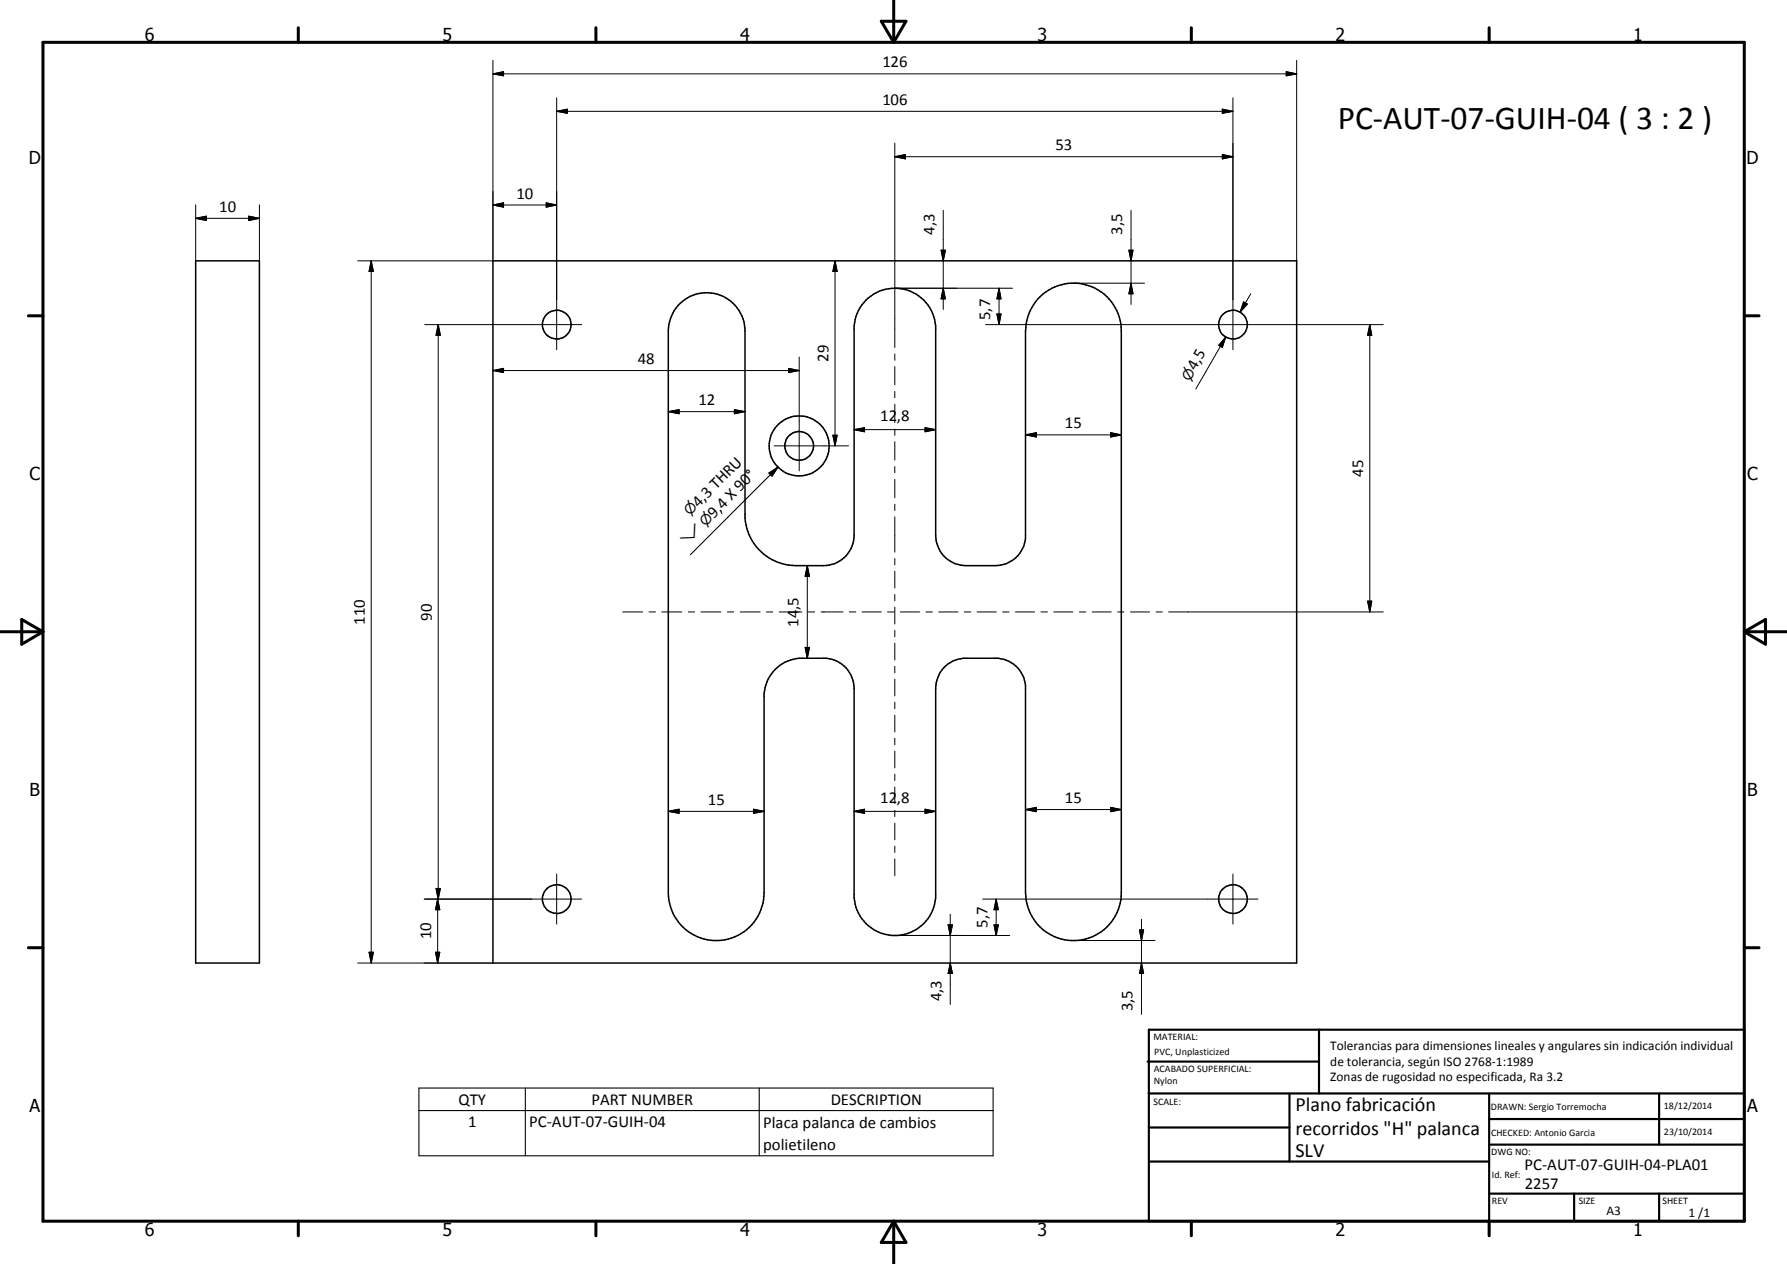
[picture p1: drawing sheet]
<svg xmlns="http://www.w3.org/2000/svg" width="420mm" height="297mm" viewBox="0 0 420 297" stroke-linecap="round" stroke-linejoin="round" font-family="sans-serif">
<g fill="none" stroke="#000" stroke-width=".35">
<path d="M46 61.3h15v165h-15zM115.9 61.3h189v165h-189zM159.4 71.8a9 9 0 0 1 9.9-2.4 9 9 0 0 1 5.9 8.4v43.9a12 12 0 0 0 11.9 11.2h6.6a7.1 7.1 0 0 0 7.1-7.1v-49.2a9.6 9.6 0 0 1 9.6-8.9 9.6 9.6 0 0 1 9.6 8.9v49.2a7.1 7.1 0 0 0 7.1 7.1h6.9a7.1 7.1 0 0 0 7.1-6.5v-48.6a11.3 11.3 0 0 1 11.3-11.3 11.3 11.3 0 0 1 11.2 11.3v132a11.3 11.3 0 0 1-11.2 11.2 11.3 11.3 0 0 1-11.3-11.2v-48.7a7.1 7.1 0 0 0-6.4-6.4h-8.2a7.1 7.1 0 0 0-6.5 7.1v49.2a9.6 9.6 0 0 1-9.6 8.9 9.6 9.6 0 0 1-9.6-8.9v-49.2a7.2 7.2 0 0 0-6.5-7.1h-6.4a9.1 9.1 0 0 0-8.2 8.2v46.9a11.3 11.3 0 0 1-11.3 11.2 11.3 11.3 0 0 1-11.3-11.2v-132a9.6 9.6 0 0 1 2.3-6z"/>
<circle cx="130.9" cy="76.3" r="3.4"/>
<circle cx="289.9" cy="76.3" r="3.4"/>
<circle cx="187.9" cy="104.8" r="7.1"/>
<circle cx="187.9" cy="104.8" r="3.4"/>
<circle cx="130.9" cy="211.3" r="3.4"/>
<circle cx="289.9" cy="211.3" r="3.4"/>
</g>
<g fill="none" stroke="#000" stroke-width=".71">
<path d="M10.1 9.9h400v277.1h-400zM70.1 6.5v3.4M140.1 6.5v3.4M207.2 5h5.8l-2.9 4.9zM210.1 0v9.9M280.1 6.5v3.4M350.1 6.5v3.4M6.7 74.2h3.4M410.1 74.2h3.5M.1 148.5h10M5.1 145.6l5 2.9-5 2.9zM410.1 148.5h10"/>
<path d="M410.1 148.5l5-2.9v5.8zM6.7 222.7h3.4M410.1 222.7h3.5M70.1 287v3.4M140.1 287v3.4M210.1 287v10M210.1 287l2.9 5h-5.8zM280.1 287v3.4M350.1 287v3.4"/>
</g>
<g fill="none" stroke="#000" stroke-width=".51">
<path d="M269.8 249.5h40.3M270.1 242h140v45h-140zM270.1 257h140M303.2 257v16M310.1 242v15M350.1 257v30M390.1 257v12M270.1 265h33.1M270.1 273h80M350.1 269h60M350.1 263h60M350.1 280.5h60"/>
<path d="M370.1 280.5v6.5M390.1 280.5v6.5"/>
</g>
<path d="M180.8 111.2l2.1-1.4-1.4 2.1zM182.9 109.8l-20.6 20.5M98.5 255.7h135v15.9h-135zM123.5 255.7v15.9M178.5 255.7v15.9M98.5 261h135" fill="none" stroke="#000" stroke-width=".25"/>
<g fill="none" stroke="#000" stroke-width=".24">
<path d="M115.9 17.4l2.5-.6v1zM115.9 17.4h189M115.9 14.2v47.1h-31.8M302.4 16.8l2.5 .6-2.5 .4zM304.9 14.2v47.1M130.9 26.2l2.5-.5v.9zM130.9 23v59.2M130.9 26.2h159M210.4 36.8l2.5-.5v1zM210.4 33.7v48M210.4 36.8h79.5M287.4 25.7l2.5 .5-2.5 .4z"/>
<path d="M287.4 36.3l2.5 .5-2.5 .5zM289.9 23v59.2M46 51.3l2.5-.5v1zM46 51.3h15M46 48.1v13.2M58.5 50.8l2.5 .5-2.5 .5zM61 48.1v13.2M115.9 48.2l2.5-.5v1zM115.9 48.2h15M128.4 47.7l2.5 .5-2.5 .5zM221.3 58.8h1l-.5 2.5zM221.8 49.4v23.3"/>
<path d="M265.4 58.8h1l-.5 2.5zM265.9 49.4v22.1M87.3 61.3l.5 2.5h-1zM87.3 61.3v165M99.9 76.3h36.9M103 76.3l.5 2.5h-1zM103 76.3v135M196.3 61.3l.5 2.5h-1zM196.3 61.3v43.5M210.4 67.7h27.7M221.8 67.7l.5 2.5h-1zM231.7 76.3h93.5"/>
<path d="M234.4 73.8h1l-.5 2.5zM234.9 67.7l.5 2.5h-1zM234.9 67.7v8.6M252.4 66.5h16.7M265.9 66.5l.5 2.5h-1zM288.2 79.2l-.8 2.4-.9-.4zM288.2 79.2l-1.2 2.2M288.2 79.2l-7 12.2M292.4 71l.9 .5-1.7 1.9zM294.1 69l-2.5 4.4M322.1 76.3l.4 2.5h-.9zM322.1 76.3v67.5"/>
<path d="M115.9 87.1l2.5-.5v.9zM115.9 87.1h72M157.1 96.7l2.6-.4v.9zM157.1 96.7h18.1M172.7 96.3l2.5 .4-2.5 .5zM185.4 86.6l2.5 .5-2.5 .4zM187.9 83.9v26.8M210.4 83.2v1.5M210.4 86.1v4.4M210.4 92v1.5M210.4 95v4.3M182 104.8h17.5"/>
<path d="M195.8 102.3h1l-.5 2.5zM200.8 101l2.5-.5v1zM200.8 101h19.2M210.4 100.8v1.5M210.4 103.8v4.3M210.4 109.6v1.5M210.4 112.6v4.4M210.4 118.5v1.5M217.5 100.5l2.5 .5-2.5 .5zM241.1 102.2l2.6-.5v1zM241.1 102.2h22.5M261.1 101.7l2.5 .5-2.5 .5z"/>
<path d="M189.8 132.9l.5 2.5h-1zM189.8 132.9v21.8M210.4 121.5v8.3M210.4 131.2v1.6M210.4 134.2v4M210.4 139.7v1.5M146.4 143.8h4.7M152.6 143.8h1.5M155.6 143.8h4.7M161.8 143.8h1.5M164.8 143.8h4.7M171 143.8h1.5"/>
<path d="M174 143.8h4.7M180.2 143.8h1.5M183.2 143.8h5.3M189.3 152.1h1l-.5 2.6zM190 143.8h1.5M193 143.8h5.2M199.7 143.8h1.5M202.7 143.8h4.5M208.7 143.8h1.5M210.4 142.7v3.9M210.4 148.1v1.5M210.4 151.1v4"/>
<path d="M210.4 156.6v1.5M210.4 159.6v3.9M211.7 143.8h4.5M217.7 143.8h1.5M220.7 143.8h4.5M226.7 143.8h1.5M229.7 143.8h4.6M235.7 143.8h1.6M238.7 143.8h4.6M244.8 143.8h1.5M247.8 143.8h4.5M253.8 143.8h1.5"/>
<path d="M256.8 143.8h4.5M262.8 143.8h1.5M265.8 143.8h4.5M271.8 143.8h1.5M274.8 143.8h50.4M321.6 141.3h.9l-.4 2.5zM210.4 165v1.5M210.4 168.1v3.9M210.4 173.5v1.5M210.4 176.5v4M157.1 190.7l2.6-.5v.9zM157.1 190.7h22.6"/>
<path d="M177.2 190.2l2.5 .5-2.5 .4zM200.8 190.7l2.5-.5v.9zM200.8 190.7h19.2M210.4 181.9v1.5M210.4 185v3.9M210.4 190.4v1.5M210.4 193.4v4M210.4 198.8v1.5M217.5 190.2l2.5 .5-2.5 .4zM241.1 190.2l2.6-.5v1.1zM241.1 190.2h22.5M261.1 189.7l2.5 .5-2.5 .6z"/>
<path d="M99.7 211.3h37.1M102.5 208.8h1l-.5 2.5zM102.9 211.3l.5 2.5h-1zM102.9 211.3v15M130.9 205.4v11.8M210.4 201.8v4M210.4 219.8h27M222.9 217.3h1l-.5 2.5zM223.4 214.8v21.3M231 211.3h64.8M233.7 217.3h1l-.5 2.5zM234.2 211.3l.5 2.5h-1z"/>
<path d="M234.2 211.3v8.5M267.9 218.5h1l-.5 2.5zM268.4 216v22.4M289.9 205.4v11.8M84.1 226.3h31.8M86.8 223.8h1l-.5 2.5zM102.4 223.8h1l-.5 2.5zM223.4 226.3l.5 2.5h-1zM252.4 221h19.2M268.4 226.3l.5 2.5h-1z"/>
</g>
<g fill="#000">
<path d="M115.9 17.4l2.5-.6v1zM302.4 16.8l2.5 .6-2.5 .4zM130.9 26.2l2.5-.5v.9zM210.4 36.8l2.5-.5v1zM287.4 25.7l2.5 .5-2.5 .4zM287.4 36.3l2.5 .5-2.5 .5zM46 51.3l2.5-.5v1zM58.5 50.8l2.5 .5-2.5 .5zM115.9 48.2l2.5-.5v1zM128.4 47.7l2.5 .5-2.5 .5zM221.3 58.8h1l-.5 2.5zM265.4 58.8h1l-.5 2.5z"/>
<path d="M87.3 61.3l.5 2.5h-1zM103 76.3l.5 2.5h-1zM196.3 61.3l.5 2.5h-1zM221.8 67.7l.5 2.5h-1zM234.4 73.8h1l-.5 2.5zM234.9 67.7l.5 2.5h-1zM265.9 66.5l.5 2.5h-1zM292.4 71l.9 .5-1.7 1.9zM322.1 76.3l.4 2.5h-.9zM115.9 87.1l2.5-.5v.9zM157.1 96.7l2.6-.4v.9zM172.7 96.3l2.5 .4-2.5 .5z"/>
<path d="M185.4 86.6l2.5 .5-2.5 .4zM288.2 79.2l-.8 2.4-.9-.4zM180.8 111.2l2.1-1.4-1.4 2.1zM195.8 102.3h1l-.5 2.5zM200.8 101l2.5-.5v1zM217.5 100.5l2.5 .5-2.5 .5zM241.1 102.2l2.6-.5v1zM261.1 101.7l2.5 .5-2.5 .5zM189.8 132.9l.5 2.5h-1zM189.3 152.1h1l-.5 2.6zM321.6 141.3h.9l-.4 2.5zM157.1 190.7l2.6-.5v.9z"/>
<path d="M177.2 190.2l2.5 .5-2.5 .4zM200.8 190.7l2.5-.5v.9zM217.5 190.2l2.5 .5-2.5 .4zM241.1 190.2l2.6-.5v1.1zM261.1 189.7l2.5 .5-2.5 .6zM102.5 208.8h1l-.5 2.5zM102.9 211.3l.5 2.5h-1zM222.9 217.3h1l-.5 2.5zM233.7 217.3h1l-.5 2.5zM234.2 211.3l.5 2.5h-1zM267.9 218.5h1l-.5 2.5zM86.8 223.8h1l-.5 2.5z"/>
<path d="M102.4 223.8h1l-.5 2.5zM223.4 226.3l.5 2.5h-1zM268.4 226.3l.5 2.5h-1z"/>
</g>
<text font-size="7.9" x="314.5" y="30.3">PC-AUT-07-GUIH-04 ( 3 : 2 )</text>
<g font-size="4.7">
<text x="304.6" y="261.2">Plano fabricación</text>
<text x="304.6" y="266.6">recorridos &quot;H&quot; palanca</text>
<text x="304.6" y="272">SLV</text>
</g>
<g font-size="4.2">
<text x="34" y="9.6">6</text>
<text x="104" y="9.6">5</text>
<text x="174" y="9.6">4</text>
<text x="244" y="9.6">3</text>
<text x="314" y="9.6">2</text>
<text x="384" y="9.6">1</text>
<text x="6.8" y="38.7">D</text>
<text x="410.6" y="38.7">D</text>
<text x="7" y="112.9">C</text>
<text x="410.8" y="112.9">C</text>
<text x="7" y="187.1">B</text>
<text x="410.8" y="187.1">B</text>
<text x="7" y="261.4">A</text>
<text x="410.8" y="261.4">A</text>
<text x="34" y="290.4">6</text>
<text x="104" y="290.4">5</text>
<text x="174" y="290.4">4</text>
<text x="244" y="290.4">3</text>
<text x="314" y="290.4">2</text>
<text x="384" y="290.4">1</text>
</g>
<g font-size="3.9">
<text x="207.5" y="15.8">126</text>
<text x="207.5" y="24.6">106</text>
<text x="248.1" y="35.3">53</text>
<text x="121.4" y="46.7">10</text>
<text x="51.6" y="49.7">10</text>
<text x="219.7" y="55.2" transform="rotate(-90 219.7 55.2)">4,3</text>
<text x="263.9" y="55.2" transform="rotate(-90 263.9 55.2)">3,5</text>
<text x="232.8" y="75.2" transform="rotate(-90 232.8 75.2)">5,7</text>
<text x="149.9" y="85.6">48</text>
<text x="194.8" y="85" transform="rotate(-90 194.8 85)">29</text>
<text x="281.1" y="87.3" transform="rotate(-60 281.1 87.3)">4,5</text>
<text x="164.2" y="95.2">12</text>
<text x="207" y="98.9">12,8</text>
<text x="250.4" y="100.7">15</text>
<text x="320.5" y="112.1" transform="rotate(-90 320.5 112.1)">45</text>
<text x="164.2" y="119.3" transform="rotate(-45 164.2 119.3)">4,3 THRU</text>
<text x="167.8" y="121.9" transform="rotate(-45 167.8 121.9)">9,4 X 90°</text>
<text x="187.8" y="143.3" transform="rotate(-90 187.8 143.3)">,5</text>
<text x="85.8" y="146.8" transform="rotate(-90 85.8 146.8)">110</text>
<text x="101.5" y="145.8" transform="rotate(-90 101.5 145.8)">90</text>
<text x="187.8" y="147.3" transform="rotate(-90 187.8 147.3)">14</text>
<text x="166.4" y="189.1">15</text>
<text x="207" y="188.6">12,8</text>
<text x="250.4" y="188.7">15</text>
<text x="101.4" y="220.8" transform="rotate(-90 101.4 220.8)">10</text>
<text x="232.1" y="218.1" transform="rotate(-90 232.1 218.1)">5,7</text>
<text x="221.3" y="235.3" transform="rotate(-90 221.3 235.3)">4,3</text>
<text x="266.3" y="237.7" transform="rotate(-90 266.3 237.7)">3,5</text>
<text x="107.8" y="259.6">QTY</text>
<text x="139.1" y="259.6">PART NUMBER</text>
<text x="195.3" y="259.6">DESCRIPTION</text>
<text x="110.1" y="264.9">1</text>
<text x="124.4" y="264.9">PC-AUT-07-GUIH-04</text>
<text x="179.4" y="265">Placa palanca de cambios</text>
<text x="179.4" y="270.3">polietileno</text>
<text x="358.5" y="275">PC-AUT-07-GUIH-04-PLA01</text>
<text x="358.5" y="279.4">2257</text>
</g>
<g font-size="3.3">
<text x="279.7" y="89.7" transform="rotate(-60 279.7 89.7)">n</text>
<text x="162.2" y="121.3" transform="rotate(-45 162.2 121.3)">n</text>
<text x="165.9" y="123.9" transform="rotate(-45 165.9 123.9)">n</text>
<text x="161.4" y="128.3" transform="rotate(-45 161.4 128.3)">w</text>
</g>
<g font-size="3.1">
<text x="312.7" y="246.8">Tolerancias para dimensiones lineales y angulares sin indicación individual</text>
<text x="312.7" y="250.4">de tolerancia, según ISO 2768-1:1989</text>
<text x="312.7" y="254">Zonas de rugosidad no especificada, Ra 3.2</text>
<text x="377.7" y="285.6">A3</text>
<text x="397" y="285.9">1 /1</text>
</g>
<g font-size="2.4">
<text x="271.2" y="244.4">MATERIAL:</text>
<text x="271.3" y="252">ACABADO SUPERFICIAL:</text>
<text x="271.4" y="247.9">PVC, Unplasticized</text>
<text x="271.3" y="254.6">Nylon</text>
<text x="271.2" y="259.7">SCALE:</text>
<text x="350.6" y="260.8">DRAWN: Sergio Torremocha</text>
<text x="391.2" y="260.6">18/12/2014</text>
<text x="350.6" y="267">CHECKED: Antonio Garcia</text>
<text x="391.2" y="266.7">23/10/2014</text>
<text x="350.6" y="271.4">DWG NO:</text>
<text x="350.8" y="276.9">Id. Ref:</text>
<text x="350.8" y="282.8">REV</text>
<text x="371.2" y="282.9">SIZE</text>
<text x="390.9" y="282.9">SHEET</text>
</g>
</svg>
